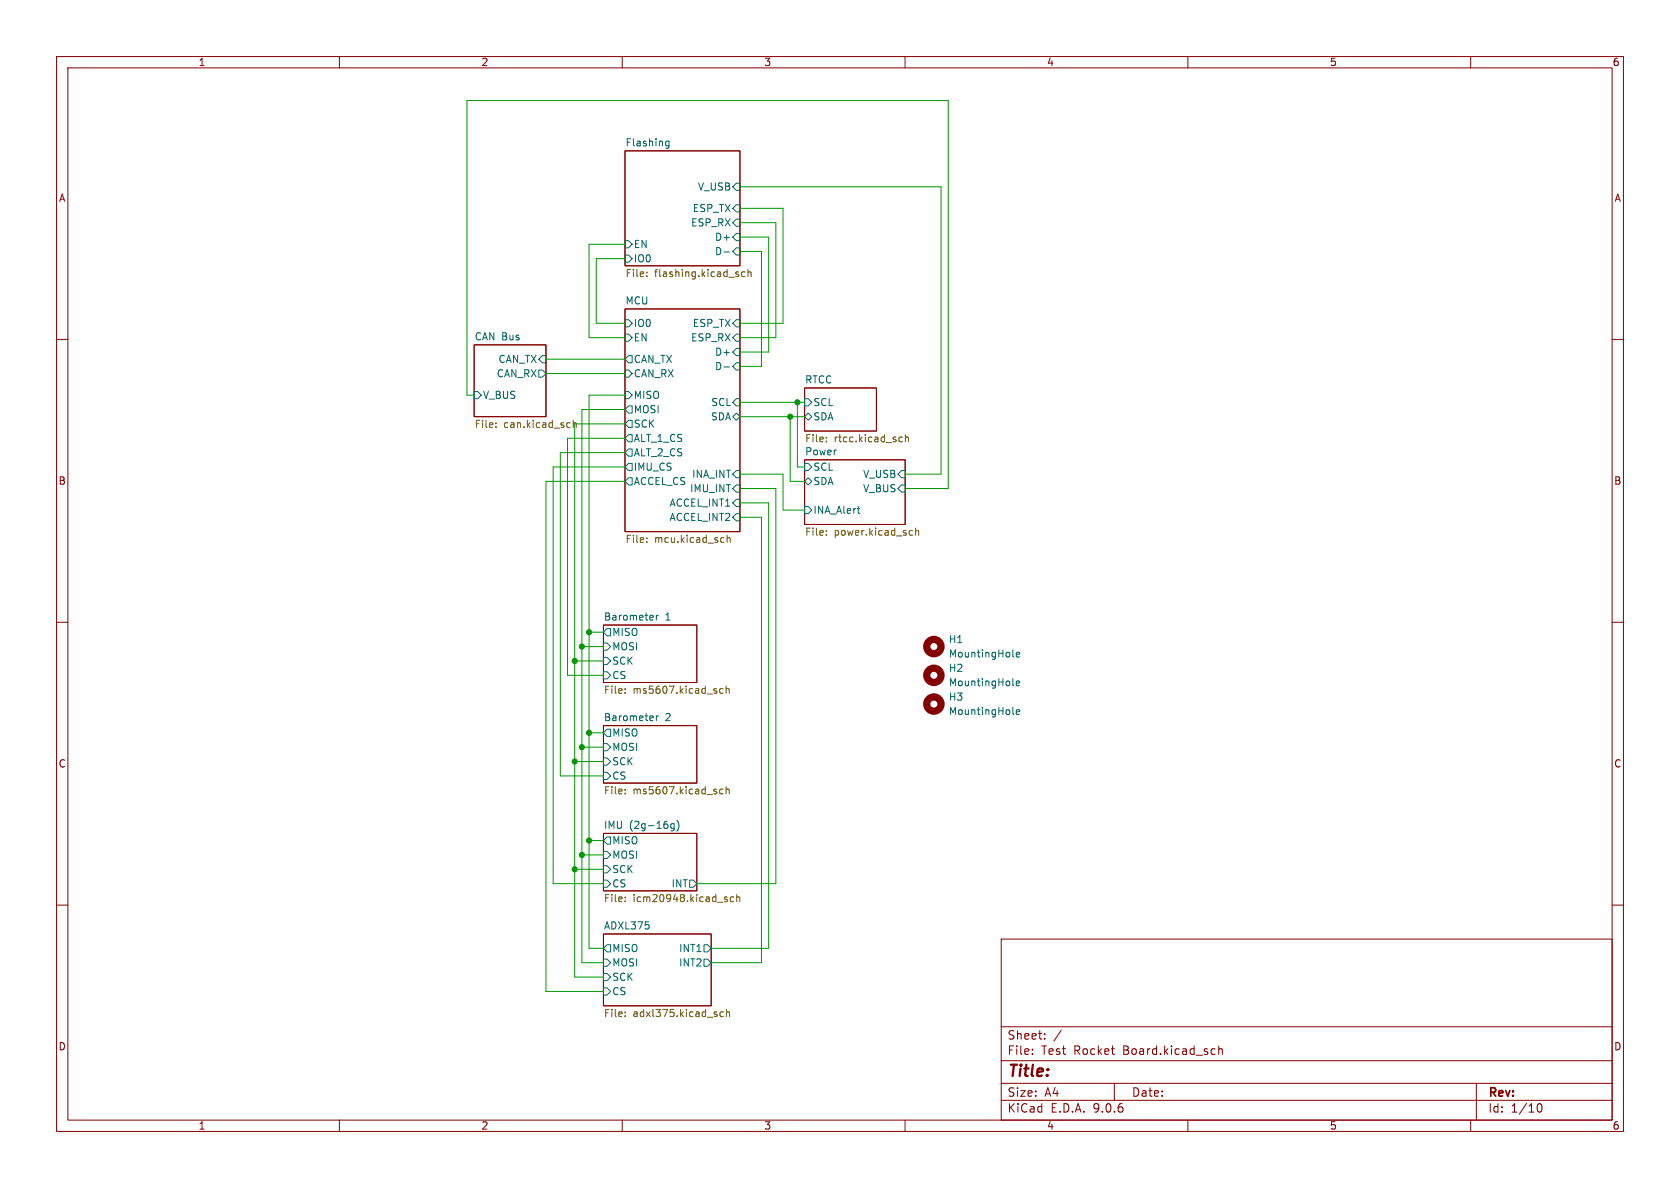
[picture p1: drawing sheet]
<svg xmlns="http://www.w3.org/2000/svg" width="297mm" height="210mm" viewBox="0 0 297 210" stroke-linecap="round" stroke-linejoin="round" font-family="sans-serif">
<g fill="none" stroke="#840000" stroke-width=".18">
<path d="M10 10h277v190h-277zM12 12h273v186h-273zM60 10v2M110 10v2M160 10v2M210 10v2M260 10v2M110.5 26.7h20.3v20.3h-20.3zM110.5 54.6h20.3v39.4h-20.3zM10 60h2M83.8 61h12.7v12.7h-12.7zM142.2 68.6h12.7v7.6h-12.7z"/>
<path d="M285 60h2M142.2 81.3h17.8v11.4h-17.8zM10 110h2M106.7 110.5h16.5v10.2h-16.5zM285 110h2M106.7 128.3h16.5v10.1h-16.5zM106.7 147.3h16.5v10.2h-16.5zM10 160h2M106.7 165.1h19v12.7h-19zM177 166h108v32h-108zM285 160h2M60 198v2"/>
<path d="M110 198v2M160 198v2M177 194.5h108M177 191.5h108M177 187.5h108M177 181.5h108M182.5 186.3v.1M182.5 185.5v.1M184.7 183.6v.1M184.7 182.8v.1M187.6 182.1l-1.3 2M197 191.5v3"/>
<path d="M210 198v2M214.7 185.4l.1 .1M214.8 186.3l-.1 .1M215.5 184.9v1.5M215.5 185.5l.2-.1 .3 .1 .1 .9M260 198v2M261 191.5v6.5M271.7 195.7l.2-.5 .2-.1a.81 .81 0 0 1 .6 .6 .81 .81 0 0 1-.3 .8h-.4l-.3-.5"/>
</g>
<g fill="none" stroke="#006464" stroke-width=".18">
<path d="M117.7 25.6l.2 .2 .4-.1M118.3 24.9v1.1l-.3 .2h-.3M118.3 25l-.4-.1-.2 .3M130.2 32.4h.6v1.3h-.6l-.7-.7zM130.2 38.7h.6v1.3h-.6l-.7-.6zM130.2 36.2h.6v1.3h-.6l-.7-.7zM110.5 42.5h.6l.7 .7-.7 .6h-.6zM110.5 45.1h.6l.7 .6-.7 .7h-.6zM110.5 56.5h.6l.7 .7-.7 .6h-.6zM110.5 59.1h.6l.7 .6-.7 .6h-.6zM128 44.5h.9M130.2 41.3h.6v1.2h-.6l-.7-.6z"/>
<path d="M130.2 43.8h.6v1.3h-.6l-.7-.6zM130.2 59.1h.6v1.2h-.6l-.7-.6zM130.2 56.5h.6v1.3h-.6l-.7-.6zM83.8 69.2h.7l.6 .7-.6 .6h-.7zM95.2 65.4h.7l.6 .6-.6 .7h-.7zM95.9 62.9h.6v1.2h-.6l-.7-.6zM110.5 69.2h.6l.7 .7-.7 .6h-.6zM110.5 65.4h.6l.7 .6-.7 .7h-.6zM111.1 71.8h.7v1.2h-.7l-.6-.6zM111.1 74.3h.7v1.3h-.7l-.6-.7zM111.1 76.8h.7v1.3h-.7l-.6-.6zM111.1 62.9h.7v1.2h-.7l-.6-.6z"/>
<path d="M128 64.9h.9M129.5 73.7l.7-.7 .6 .7-.6 .6zM130.2 64.1h.6v1.3h-.6l-.7-.6zM130.2 61.6h.6v1.3h-.6l-.7-.7zM130.2 70.5h.6v1.3h-.6l-.7-.7zM142.2 70.5h.7l.6 .6-.6 .7h-.7zM142.2 73.7l.7-.7 .6 .7-.6 .6zM110.5 85.1l.6-.6h.7v1.2h-.7zM110.5 80l.6-.6h.7v1.2h-.7zM111.1 81.9h.7v1.3h-.7l-.6-.6zM130.2 90.8h.6v1.3h-.6l-.7-.7zM130.2 88.3h.6v1.2h-.6l-.7-.6z"/>
<path d="M130.2 83.2h.6v1.3h-.6l-.7-.7zM130.2 85.7h.6v1.3h-.6l-.7-.6zM142.2 89.5h.7l.6 .7-.6 .6h-.7zM142.2 81.9h.7l.6 .7-.6 .6h-.7zM142.2 85.1l.7-.6 .6 .6-.6 .6zM151.5 89.9h.5M151.8 90.7h.2M159.4 83.2h.6v1.3h-.6l-.7-.7zM159.4 85.7h.6v1.3h-.6l-.7-.6zM106.7 113.7h.6l.6 .6-.6 .6h-.6zM106.7 118.7h.6l.6 .7-.6 .6h-.6zM106.7 116.2h.6l.6 .6-.6 .7h-.6z"/>
<path d="M107.3 111.1h.6v1.3h-.6l-.6-.6zM116 108.8v.8M116.4 108.8l-.4 .2M179.1 116l.1 .1M179.7 115.7l.6-.1-.1-.2-.4-.1-.1 .2v.6h.5M106.7 131.4h.6l.6 .7-.6 .6h-.6zM106.7 136.5h.6l.6 .7-.6 .6h-.6zM106.7 134h.6l.6 .6-.6 .7h-.6zM107.3 128.9h.6v1.3h-.6l-.6-.7zM116 126.5v.9M116.4 126.5l-.4 .3M179.1 121l.1 .2"/>
<path d="M179.1 126.1l.1 .2M179.7 120.8l.6-.1-.1-.3h-.4l-.1 .2v.6h.5M179.7 125.9l.6-.1-.1-.3h-.4l-.1 .1v.6h.5M106.7 153h.6l.6 .7-.6 .6h-.6zM106.7 155.6h.6l.6 .6-.6 .6h-.6zM106.7 150.5h.6l.6 .6-.6 .7h-.6zM107.3 148h.6v1.2h-.6l-.6-.6zM119.2 145.6v1l-.3 .3-.3-.1M119.2 145.7l-.4-.1-.2 .2 .1 .6h.5M119.7 145a1.46 1.46 0 0 1 0 1.9M121.9 155.6h.7l.6 .6-.6 .6h-.7zM106.7 172.1h.6l.6 .6-.6 .7h-.6z"/>
<path d="M106.7 169.5h.6l.6 .7-.6 .6h-.6zM106.7 174.6h.6l.6 .7-.6 .6h-.6zM107.3 167h.6v1.3h-.6l-.6-.7zM124.5 169.5h.6l.6 .7-.6 .6h-.6zM124.5 167h.6l.6 .6-.6 .7h-.6z"/>
</g>
<g fill="none" stroke="#725600" stroke-width=".18">
<path d="M114.3 48.8v.1M114.3 48.1v.1M131.7 48.1h-.4l-.2 .2 .1 .5h.5M132.2 48.2l.2-.1h.3l.1 .8M132.2 47.6v1.3M87.7 75.4v.2M87.7 74.8v.1M100.7 74.7l.1 .1M100.8 75.5l-.1 .1M101.3 74.3v1.3M101.3 74.8l.2-.1 .3 .1 .1 .8M146.1 78v.1"/>
<path d="M146.1 77.3v.1M159.2 77.3h.3M159.5 78l-.3 .1M160.1 77.4l.1-.1h.3l.1 .8M160.1 76.8v1.3M114.3 95.1v.1M114.3 95.8v.1M127.9 95l.1 .1M128 95.8l-.1 .1M128.6 94.6v1.3M128.6 95.2l.1-.2 .3 .1 .1 .8M146.1 93.8v.2"/>
<path d="M146.1 94.5v.1M161 93.8h.3M161.3 94.6h-.3M161.9 93.9l.2-.1h.3v.8M161.9 93.3v1.3M110.5 121.8v.1M110.5 122.4v.2M110.5 139.6v.1M127.8 121.8l-.3-.1-.3 .3 .1 .5h.5M127.8 139.6l-.3-.1-.3 .2 .1 .6h.5M128.4 121.8l.2-.1 .3 .1v.8M128.4 121.3v1.3"/>
<path d="M128.4 139.1v1.2M128.4 139.6l.2-.1 .3 .1v.7M110.5 140.2v.1M110.5 158.6v.1M110.5 159.3v.1M128.2 159h.4v.2l-.2 .2h-.2M128.2 158.5l.4 .1M129.7 158.6l-.4-.1-.2 .3 .1 .5h.5M130.2 158.7l.2-.2 .3 .1 .1 .8M130.2 158.1v1.3M110.5 179.6v.1M110.5 178.9v.1"/>
<path d="M127.9 178.9h-.4l-.2 .2 .1 .5h.5M128.4 179l.2-.1h.3l.1 .8M128.4 178.4v1.3"/>
</g>
<g fill="none" stroke="#840000" stroke-width="1.3">
<circle cx="165.1" cy="119.4" r="1.27"/>
<circle cx="165.1" cy="114.3" r="1.27"/>
<circle cx="165.1" cy="124.5" r="1.27"/>
</g>
<g fill="none" stroke="#009600" stroke-width=".18">
<path d="M130.8 33h35.6v50.8h-6.4M130.8 36.8h7.6v20.4h-7.6M130.8 39.4h6.4v20.3h-6.4M110.5 43.2h-6.4v16.5h6.4M110.5 45.7h-5.1v11.5h5.1M130.8 41.9h5.1v20.3h-5.1M130.8 44.5h3.8v20.3h-3.8M83.8 69.9h-1.3v-52.1h85.1v68.6h-7.6M96.5 66h14M96.5 63.5h14M110.5 69.9h-6.4v97.7h2.6M110.5 72.4h-7.6v97.8h3.8"/>
<path d="M110.5 74.9h-8.9v97.8h5.1M110.5 77.5h-10.2v41.9h6.4M130.8 73.7h11.4M130.8 71.1h11.4M139.7 73.7v11.4h2.5M141 71.1v11.5h1.2M110.5 85.1h-14v90.2h10.2M110.5 82.6h-12.7v73.6h8.9M110.5 80h-11.4v57.2h7.6M130.8 88.9h5.1v78.7h-10.2M130.8 91.4h3.8v78.8h-8.9M130.8 83.8h7.6v6.4h3.8"/>
<path d="M130.8 86.4h6.4v69.8h-14M101.6 116.8h5.1M102.9 114.3h3.8M104.1 111.8h2.6M101.6 134.6h5.1M102.9 132.1h3.8M104.1 129.5h2.6M101.6 153.7h5.1M102.9 151.1h3.8M104.1 148.6h2.6"/>
</g>
<g fill="#009600" stroke="#009600" stroke-width=".18">
<circle cx="139.7" cy="73.7" r=".46"/>
<circle cx="141" cy="71.1" r=".46"/>
<circle cx="101.6" cy="153.7" r=".46"/>
<circle cx="102.9" cy="151.1" r=".46"/>
<circle cx="104.1" cy="148.6" r=".46"/>
<circle cx="104.1" cy="129.5" r=".46"/>
<circle cx="101.6" cy="134.6" r=".46"/>
<circle cx="102.9" cy="132.1" r=".46"/>
<circle cx="104.1" cy="111.8" r=".46"/>
<circle cx="102.9" cy="114.3" r=".46"/>
<circle cx="101.6" cy="116.8" r=".46"/>
</g>
<text font-size="2.8" fill="#840000" x="178" y="190.9">Title:</text>
<g font-size="2.1" fill="#840000">
<text x="178" y="184">Sheet:</text>
<text x="178" y="186.7">File:</text>
<text x="184.1" y="186.7">Test</text>
<text x="189.9" y="186.7">Rocket</text>
<text x="198.7" y="186.7">Board.kicad_sch</text>
<text x="178" y="196.9">KiCad</text>
<text x="178" y="194.1">Size:</text>
<text x="184.7" y="194.1">A4</text>
<text x="185.7" y="196.9">E.D.A.</text>
<text x="193.3" y="196.9">9.0.6</text>
<text x="200" y="194.1">Date:</text>
<text x="263" y="194.3">Rev:</text>
<text x="263" y="196.9">Id:</text>
<text x="267.1" y="196.9">1/10</text>
</g>
<g font-size="1.8" fill="#840000">
<text x="35" y="11.9">1</text>
<text x="85" y="11.9">2</text>
<text x="135" y="11.9">3</text>
<text x="185" y="11.9">4</text>
<text x="235" y="11.9">5</text>
<text x="285" y="11.9">6</text>
<text x="10.3" y="35.9">A</text>
<text x="285.3" y="35.9">A</text>
<text x="10.3" y="85.9">B</text>
<text x="285.3" y="85.9">B</text>
<text x="10.3" y="135.9">C</text>
<text x="285.3" y="135.9">C</text>
<text x="10.3" y="185.9">D</text>
<text x="285.3" y="185.9">D</text>
<text x="35" y="199.9">1</text>
<text x="85" y="199.9">2</text>
<text x="135" y="199.9">3</text>
<text x="185" y="199.9">4</text>
<text x="235" y="199.9">5</text>
<text x="285" y="199.9">6</text>
</g>
<g font-size="1.8" fill="#006464">
<text x="110.5" y="26">Flashing</text>
<text x="123.3" y="33.9">V_USB</text>
<text x="122.1" y="40.2">ESP_RX</text>
<text x="122.4" y="37.7">ESP_TX</text>
<text x="112" y="44">EN</text>
<text x="112" y="46.6">IO0</text>
<text x="126.3" y="42.8">D+</text>
<text x="126.3" y="45.3">D-</text>
<text x="110.5" y="53.9">MCU</text>
<text x="112" y="58">IO0</text>
<text x="122.4" y="58">ESP_TX</text>
<text x="83.8" y="60.2">CAN Bus</text>
<text x="88" y="64.4">CAN_TX</text>
<text x="112" y="60.6">EN</text>
<text x="112" y="64.4">CAN_TX</text>
<text x="122.1" y="60.6">ESP_RX</text>
<text x="126.3" y="65.6">D-</text>
<text x="126.3" y="63.1">D+</text>
<text x="85.3" y="70.7">V_BUS</text>
<text x="87.7" y="66.9">CAN_RX</text>
<text x="112" y="70.7">MISO</text>
<text x="112" y="66.9">CAN_RX</text>
<text x="125.6" y="72">SCL</text>
<text x="142.2" y="67.9">RTCC</text>
<text x="143.7" y="72">SCL</text>
<text x="112" y="73.3">MOSI</text>
<text x="112" y="75.8">SCK</text>
<text x="125.6" y="74.5">SDA</text>
<text x="143.7" y="74.5">SDA</text>
<text x="112" y="80.9">ALT_2_CS</text>
<text x="112" y="83.4">IMU_CS</text>
<text x="112" y="78.3">ALT_1_CS</text>
<text x="142.2" y="78.5">File:</text>
<text x="142.2" y="80.6">Power</text>
<text x="143.7" y="83.4">SCL</text>
<text x="112" y="86">ACCEL_CS</text>
<text x="118.3" y="89.8">ACCEL_INT1</text>
<text x="121.9" y="87.2">IMU_INT</text>
<text x="122.3" y="84.7">INA_INT</text>
<text x="143.7" y="86">SDA</text>
<text x="152.5" y="84.7">V_USB</text>
<text x="152.5" y="87.2">V_BUS</text>
<text x="118.3" y="92.3">ACCEL_INT2</text>
<text x="143.7" y="91">INA_Alert</text>
<text x="106.7" y="109.8">Barometer</text>
<text x="108.1" y="112.6">MISO</text>
<text x="117.6" y="109.8">1</text>
<text x="167.6" y="113.9">H1</text>
<text x="108.1" y="115.2">MOSI</text>
<text x="108.1" y="117.7">SCK</text>
<text x="167.6" y="119">H2</text>
<text x="167.6" y="116.4">MountingHole</text>
<text x="108.1" y="120.2">CS</text>
<text x="167.6" y="121.5">MountingHole</text>
<text x="167.6" y="124.1">H3</text>
<text x="106.7" y="127.6">Barometer</text>
<text x="108.1" y="130.4">MISO</text>
<text x="117.6" y="127.6">2</text>
<text x="167.6" y="126.6">MountingHole</text>
<text x="108.1" y="132.9">MOSI</text>
<text x="108.1" y="135.5">SCK</text>
<text x="108.1" y="138">CS</text>
<text x="106.7" y="146.6">IMU</text>
<text x="108.1" y="149.5">MISO</text>
<text x="111.2" y="146.6">(2g-16g)</text>
<text x="108.1" y="154.5">SCK</text>
<text x="108.1" y="152">MOSI</text>
<text x="108.1" y="157.1">CS</text>
<text x="118.6" y="157.1">INT</text>
<text x="106.7" y="164.4">ADXL375</text>
<text x="108.1" y="173.6">SCK</text>
<text x="108.1" y="171">MOSI</text>
<text x="108.1" y="168.5">MISO</text>
<text x="120" y="171">INT2</text>
<text x="120" y="168.5">INT1</text>
<text x="108.1" y="176.1">CS</text>
</g>
<g font-size="1.8" fill="#725600">
<text x="110.5" y="49.3">File:</text>
<text x="115.7" y="49.3">flashing.kicad_sch</text>
<text x="83.8" y="76">File:</text>
<text x="89" y="76">can.kicad_sch</text>
<text x="147.5" y="78.5">rtcc.kicad_sch</text>
<text x="142.2" y="95">File:</text>
<text x="147.5" y="95">power.kicad_sch</text>
<text x="110.5" y="96.3">File:</text>
<text x="115.7" y="96.3">mcu.kicad_sch</text>
<text x="106.7" y="123">File:</text>
<text x="111.9" y="123">ms5607.kicad_sch</text>
<text x="106.7" y="140.7">File:</text>
<text x="111.9" y="140.7">ms5607.kicad_sch</text>
<text x="106.7" y="159.8">File:</text>
<text x="111.9" y="159.8">icm20948.kicad_sch</text>
<text x="106.7" y="180.1">File:</text>
<text x="111.9" y="180.1">adxl375.kicad_sch</text>
</g>
</svg>
